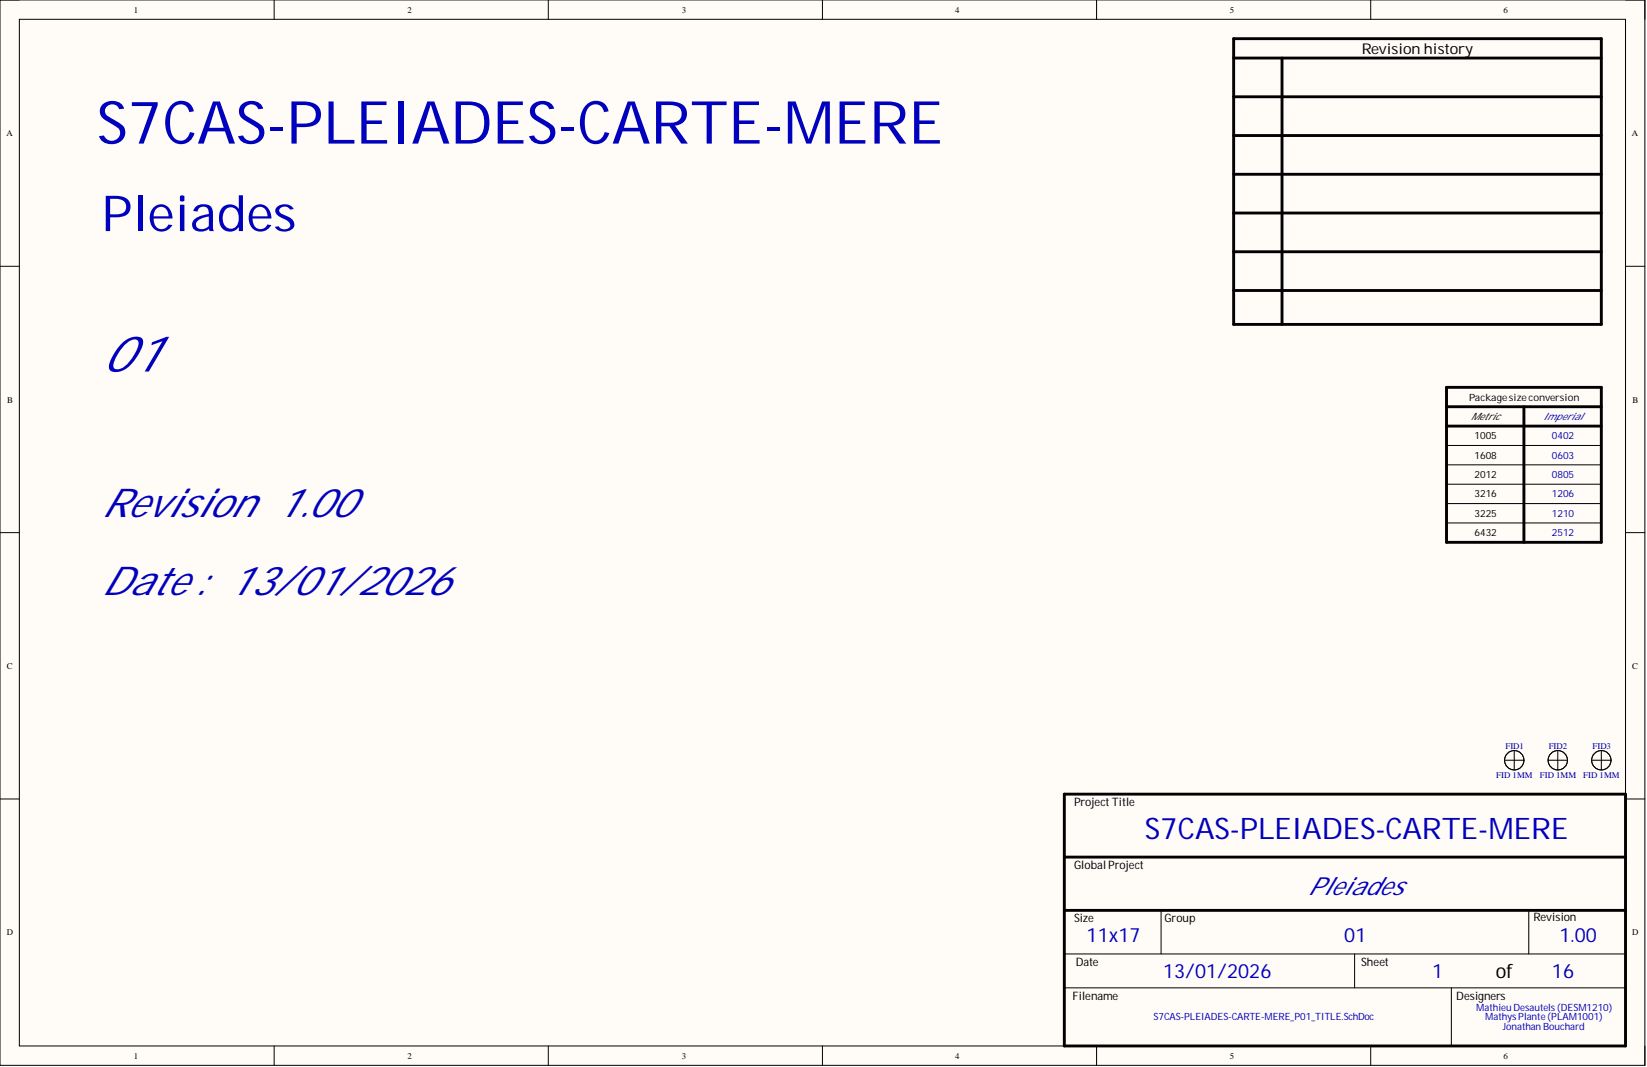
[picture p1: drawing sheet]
<svg xmlns="http://www.w3.org/2000/svg" width="431mm" height="279mm" viewBox="0 0 431 279" stroke-linecap="round" stroke-linejoin="round" font-family="sans-serif">
<path d="M0 0h430.9v279h-430.9z" fill-rule="evenodd" fill="#fffcf8"/>
<path d="M0 0h430.9v279h-430.9z" fill="none" stroke="#000" stroke-width=".26"/>
<path d="M5.1 5.1h420.7v268.8h-420.7z" fill-rule="evenodd" fill="#fffcf8"/>
<g fill="none" stroke="#000" stroke-width=".26">
<path d="M0 0h5.1M71.8 0v5.1M143.6 0v5.1M215.4 0v5.1M287.3 0v5.1M359.1 0v5.1M425.8 0h5.1v5.1M5.1 5.1h420.7v268.8h-420.7zM0 69.7h5.1M425.8 69.7h5.1M378.9 116.6h40.6M0 139.5h5.1"/>
<path d="M378.9 121.7h40.6M378.9 126.8h40.6M378.9 131.9h40.6M378.9 136.9h40.6M425.8 139.5h5.1M394.1 199.1h5.1M396.7 196.5v5.1M405.5 199.1h5.1M408.1 196.5v5.1M416.9 199.1h5.1M419.5 196.5v5.1M0 209.2h5.1"/>
<path d="M425.8 209.2h5.1M304.2 238.4v11.4M400.5 238.4v11.4M278.8 249.8h147M278.8 258.7h147M354.8 249.8v8.9M380.2 258.7v15.2M71.8 273.9v5.1M143.6 273.9v5.1M215.4 273.9v5.1M287.3 273.9v5.1M359.1 273.9v5.1"/>
<path d="M430.9 273.9v5.1"/>
</g>
<g fill="none" stroke="#000" stroke-width=".76">
<path d="M323.2 10.1h96.3v74.8h-96.3zM323.2 15.2h96.3M335.8 15.2v69.7M323.2 25.3h96.3M323.2 35.5h96.3M323.2 45.6h96.3M323.2 55.8h96.3M323.2 65.9h96.3M323.2 76.1h96.3M378.9 101.4h40.6v40.6h-40.6zM378.9 106.5h40.6M378.9 111.6h40.6"/>
<path d="M399.2 106.5v35.5M278.8 208h147v65.9h-147zM278.8 238.4h147M278.8 224.4h147"/>
</g>
<g fill="none" stroke="#080d02" stroke-width=".26">
<circle cx="396.7" cy="199.1" r="2.54"/>
<circle cx="408.1" cy="199.1" r="2.54"/>
<circle cx="419.5" cy="199.1" r="2.54"/>
</g>
<text font-size="15.6" fill="#0000bf" x="25.3" y="37.6">S7CAS-PLEIADES-CARTE-MERE</text>
<g font-size="13" fill="#0000bf">
<text x="26.6" y="60.5">Pleiades</text>
<text x="26.6" y="97.3">01</text>
</g>
<g font-size="10.4" fill="#0000bf">
<text x="26.6" y="135.4">Revision 1.00</text>
<text x="26.6" y="155.7">Date : 13/01/2026</text>
</g>
<text font-size="7.8" fill="#0000bf" x="299.9" y="219.7">S7CAS-PLEIADES-CARTE-MERE</text>
<text font-size="6.5" fill="#0000bf" x="342.6" y="234.4">Pleiades</text>
<g font-size="5.2" fill="#0000bf">
<text x="284.6" y="246.6">11x17</text>
<text x="352.1" y="246.6">01</text>
<text x="408.5" y="246.6">1.00</text>
<text x="304.7" y="256.1">13/01/2026</text>
<text x="375.1" y="256.1">1</text>
<text x="406.6" y="256.1">16</text>
</g>
<text font-size="5.2" x="391.9" y="256.1">of</text>
<text font-size="3.9" x="356.7" y="14.1">Revision history</text>
<g font-size="3">
<text x="281.3" y="211.1">Project Title</text>
<text x="281.3" y="227.6">Global Project</text>
<text x="281.3" y="241.5">Size</text>
<text x="305.1" y="241.5">Group</text>
<text x="401.7" y="241.3">Revision</text>
<text x="281.9" y="252.9">Date</text>
<text x="356.5" y="252.9">Sheet</text>
<text x="280.9" y="261.8">Filename</text>
<text x="381.5" y="261.8">Designers</text>
</g>
<g font-size="2.6">
<text x="384.8" y="104.9">Packagesizeconversion</text>
<text x="385.3" y="110">Metric</text>
<text x="386.3" y="115">1005</text>
<text x="386.3" y="120.1">1608</text>
<text x="386.3" y="125.2">2012</text>
<text x="386.3" y="130.3">3216</text>
<text x="386.3" y="135.3">3225</text>
<text x="386.3" y="140.4">6432</text>
</g>
<g font-size="2.6" fill="#0c0087">
<text x="404.3" y="110">Imperial</text>
<text x="406.6" y="115">0402</text>
<text x="406.6" y="120.1">0603</text>
<text x="406.6" y="125.2">0805</text>
<text x="406.6" y="130.3">1206</text>
<text x="406.6" y="135.3">1210</text>
<text x="406.6" y="140.4">2512</text>
</g>
<g font-size="2.6" fill="#0000bf">
<text x="302.2" y="267.2">S7CAS-PLEIADES-CARTE-MERE_P01_TITLE.SchDoc</text>
<text x="386.7" y="264.7">Mathieu Desautels(DESM1210)</text>
<text x="389.1" y="267.2">MathysPlante(PLAM1001)</text>
<text x="393.7" y="269.8">Jonathan Bouchard</text>
</g>
<g font-size="2.3">
<text x="35.1" y="3.3">1</text>
<text x="106.7" y="3.3">2</text>
<text x="178.6" y="3.3">3</text>
<text x="250.3" y="3.3">4</text>
<text x="322.2" y="3.3">5</text>
<text x="393.9" y="3.3">6</text>
<text x="1.7" y="35.7">A</text>
<text x="427.5" y="35.7">A</text>
<text x="1.9" y="105.4">B</text>
<text x="427.7" y="105.4">B</text>
<text x="1.8" y="175.2">C</text>
<text x="427.6" y="175.2">C</text>
<text x="1.8" y="244.9">D</text>
<text x="427.6" y="244.9">D</text>
<text x="35.1" y="277.2">1</text>
<text x="106.7" y="277.2">2</text>
<text x="178.6" y="277.2">3</text>
<text x="250.3" y="277.2">4</text>
<text x="322.2" y="277.2">5</text>
<text x="393.9" y="277.2">6</text>
</g>
<g font-size="2.3" fill="#000080">
<text x="394.4" y="196">FID1</text>
<text x="405.7" y="196">FID2</text>
<text x="417.2" y="196">FID3</text>
<text x="391.9" y="203.6">FID 1MM</text>
<text x="403.3" y="203.6">FID 1MM</text>
<text x="414.8" y="203.6">FID 1MM</text>
</g>
</svg>
